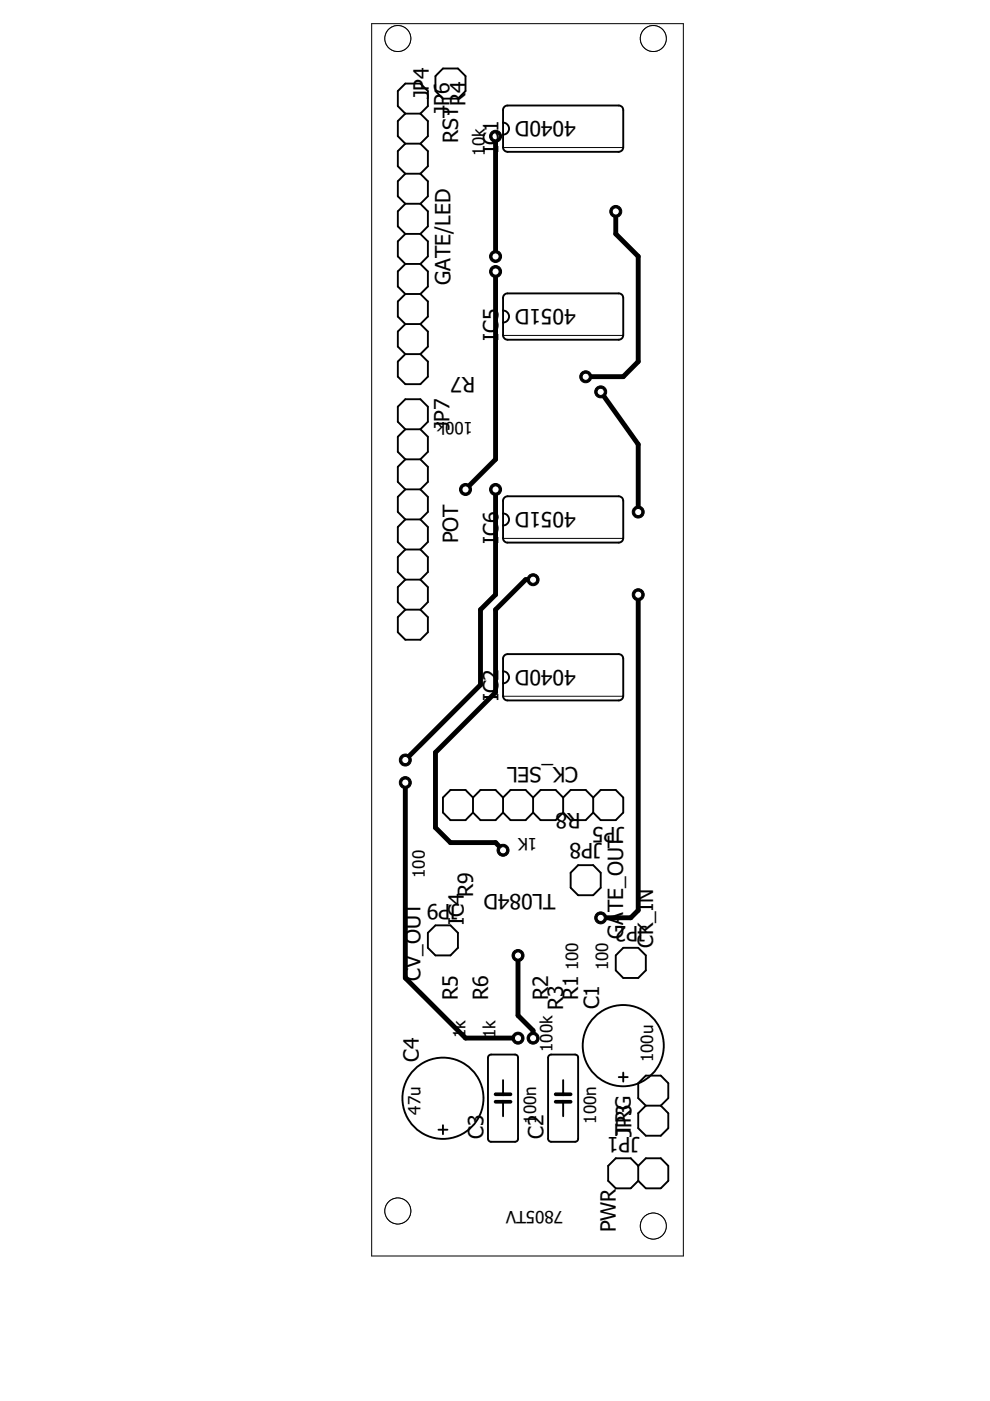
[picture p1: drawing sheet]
<svg xmlns="http://www.w3.org/2000/svg" width="210mm" height="297mm" viewBox="0 0 210 297" stroke-linecap="round" stroke-linejoin="round" font-family="sans-serif">
<path d="M105.1 28.9v25.5M105.1 57.6v39.8l-6.4 6.4M130.6 44.8v4.8l4.7 4.8v22.3l-3.2 3.2h-7.9M127.4 83.1l7.9 11.1v14.3M105.1 103.8v22.3l-3.2 3.2v15.9l-16 15.9M113 122.9h-1.6l-6.3 6.4v17.5l-12.8 12.7v16l3.2 3.1h9.6l1.6 1.7M135.3 126.1v66.9l-1.6 1.6h-6.3M85.9 165.9v41.4l12.8 12.8h11.1M109.8 202.6v12.7l3.2 3.2v1.6" fill="none" stroke="#000" stroke-width="1"/>
<circle cx="135.3" cy="108.6" r="1.27" fill="#000" stroke="#000" stroke-width=".21"/>
<circle cx="135.3" cy="108.6" r=".76" fill="#fff" stroke="#000" stroke-width=".21"/>
<circle cx="127.4" cy="83.1" r="1.27" fill="#000" stroke="#000" stroke-width=".21"/>
<circle cx="127.4" cy="83.1" r=".76" fill="#fff" stroke="#000" stroke-width=".21"/>
<circle cx="127.4" cy="194.6" r="1.27" fill="#000" stroke="#000" stroke-width=".21"/>
<circle cx="127.4" cy="194.6" r=".76" fill="#fff" stroke="#000" stroke-width=".21"/>
<circle cx="135.3" cy="126.1" r="1.27" fill="#000" stroke="#000" stroke-width=".21"/>
<circle cx="135.3" cy="126.1" r=".76" fill="#fff" stroke="#000" stroke-width=".21"/>
<circle cx="130.6" cy="44.8" r="1.27" fill="#000" stroke="#000" stroke-width=".21"/>
<circle cx="130.6" cy="44.8" r=".76" fill="#fff" stroke="#000" stroke-width=".21"/>
<circle cx="124.2" cy="79.9" r="1.27" fill="#000" stroke="#000" stroke-width=".21"/>
<circle cx="124.2" cy="79.9" r=".76" fill="#fff" stroke="#000" stroke-width=".21"/>
<circle cx="105.1" cy="28.9" r="1.27" fill="#000" stroke="#000" stroke-width=".21"/>
<circle cx="105.1" cy="28.9" r=".76" fill="#fff" stroke="#000" stroke-width=".21"/>
<circle cx="105.1" cy="54.4" r="1.27" fill="#000" stroke="#000" stroke-width=".21"/>
<circle cx="105.1" cy="54.4" r=".76" fill="#fff" stroke="#000" stroke-width=".21"/>
<circle cx="113" cy="220.1" r="1.27" fill="#000" stroke="#000" stroke-width=".21"/>
<circle cx="113" cy="220.1" r=".76" fill="#fff" stroke="#000" stroke-width=".21"/>
<circle cx="109.8" cy="202.6" r="1.27" fill="#000" stroke="#000" stroke-width=".21"/>
<circle cx="109.8" cy="202.6" r=".76" fill="#fff" stroke="#000" stroke-width=".21"/>
<circle cx="85.9" cy="165.9" r="1.27" fill="#000" stroke="#000" stroke-width=".21"/>
<circle cx="85.9" cy="165.9" r=".76" fill="#fff" stroke="#000" stroke-width=".21"/>
<circle cx="109.8" cy="220.1" r="1.27" fill="#000" stroke="#000" stroke-width=".21"/>
<circle cx="109.8" cy="220.1" r=".76" fill="#fff" stroke="#000" stroke-width=".21"/>
<circle cx="105.1" cy="103.8" r="1.27" fill="#000" stroke="#000" stroke-width=".21"/>
<circle cx="105.1" cy="103.8" r=".76" fill="#fff" stroke="#000" stroke-width=".21"/>
<circle cx="85.9" cy="161.1" r="1.27" fill="#000" stroke="#000" stroke-width=".21"/>
<circle cx="85.9" cy="161.1" r=".76" fill="#fff" stroke="#000" stroke-width=".21"/>
<circle cx="105.1" cy="57.6" r="1.27" fill="#000" stroke="#000" stroke-width=".21"/>
<circle cx="105.1" cy="57.6" r=".76" fill="#fff" stroke="#000" stroke-width=".21"/>
<circle cx="98.7" cy="103.8" r="1.27" fill="#000" stroke="#000" stroke-width=".21"/>
<circle cx="98.7" cy="103.8" r=".76" fill="#fff" stroke="#000" stroke-width=".21"/>
<circle cx="113" cy="122.9" r="1.27" fill="#000" stroke="#000" stroke-width=".21"/>
<circle cx="113" cy="122.9" r=".76" fill="#fff" stroke="#000" stroke-width=".21"/>
<circle cx="106.7" cy="180.3" r="1.27" fill="#000" stroke="#000" stroke-width=".21"/>
<circle cx="106.7" cy="180.3" r=".76" fill="#fff" stroke="#000" stroke-width=".21"/>
<g fill="none" stroke="#000" stroke-width=".4">
<path d="M93.9 14.5h3.2l1.6 1.6v3.2l-1.6 1.6h-3.2l-1.6-1.6v-3.2zM85.9 24.1l-1.6-1.6v-3.2l1.6-1.6h3.2l1.6 1.6v3.2l-1.6 1.6M85.9 24.1l-1.6 1.6v3.2l1.6 1.6M85.9 30.5l-1.6 1.5v3.2l1.6 1.6M85.9 36.8l-1.6 1.6v3.2l1.6 1.6M85.9 36.8h3.2M85.9 24.1h3.2M85.9 30.5h3.2M89.1 24.1l1.6 1.6v3.2l-1.6 1.6M89.1 30.5l1.6 1.5v3.2l-1.6 1.6M89.1 36.8l1.6 1.6v3.2l-1.6 1.6M106.7 26a1.28 1.28 0 0 1 1.2 1.3 1.28 1.28 0 0 1-1.2 1.3"/>
<path d="M106.9 22.6l.7-.2h23.8l.6 .4 .1 .5v8.2l-.2 .4-.7 .3h-23.8l-.6-.5-.1-.5v-7.9zM85.9 43.2l-1.6 1.6v3.2l1.6 1.6M85.9 49.6l-1.6 1.6v3.2l1.6 1.6M85.9 56l-1.6 1.6v3.1l1.6 1.6M85.9 56h3.2M85.9 43.2h3.2M85.9 49.6h3.2M89.1 43.2l1.6 1.6v3.2l-1.6 1.6M89.1 49.6l1.6 1.6v3.2l-1.6 1.6M89.1 56l1.6 1.6v3.1l-1.6 1.6M85.9 75.1l-1.6 1.6v3.2l1.6 1.5h3.2l1.6-1.5v-3.2l-1.6-1.6M85.9 75.1h3.2"/>
<path d="M85.9 68.7l-1.6 1.6v3.2l1.6 1.6M85.9 62.3l-1.6 1.6v3.2l1.6 1.6M85.9 62.3h3.2M85.9 68.7h3.2M89.1 68.7l1.6 1.6v3.2l-1.6 1.6M89.1 62.3l1.6 1.6v3.2l-1.6 1.6M106.7 65.8a1.28 1.28 0 0 1 1.2 1.3 1.28 1.28 0 0 1-1.2 1.3M106.9 62.5l.7-.3h23.8l.6 .5 .1 .5v8.1l-.4 .6-.5 .1h-23.8l-.6-.5-.1-.4v-7.9zM85.9 91l-1.6-1.6v-3.2l1.6-1.6h3.2l1.6 1.6v3.2l-1.6 1.6M85.9 91l-1.6 1.6v3.2l1.6 1.6M85.9 97.4l-1.6 1.6v3.2l1.6 1.6M85.9 91h3.2"/>
<path d="M85.9 97.4h3.2M89.1 91l1.6 1.6v3.2l-1.6 1.6M89.1 97.4l1.6 1.6v3.2l-1.6 1.6M85.9 103.8l-1.6 1.5v3.2l1.6 1.6M85.9 110.1l-1.6 1.6v3.2l1.6 1.6M85.9 116.5l-1.6 1.6v3.2l1.6 1.6M85.9 110.1h3.2M85.9 116.5h3.2M85.9 103.8h3.2M89.1 103.8l1.6 1.5v3.2l-1.6 1.6M89.1 110.1l1.6 1.6v3.2l-1.6 1.6M89.1 116.5l1.6 1.6v3.2l-1.6 1.6"/>
<path d="M106.7 108.9a1.28 1.28 0 0 1 1.2 1.2 1.28 1.28 0 0 1-1.2 1.3M106.9 105.5l.7-.3 23.8 .1 .6 .4 .1 .5v8.1l-.2 .5-.7 .2h-23.8l-.6-.4-.1-.5v-7.9zM85.9 129.3l-1.6 1.6v3.1l1.6 1.6h3.2l1.6-1.6v-3.1l-1.6-1.6M85.9 122.9l-1.6 1.6v3.2l1.6 1.6M85.9 129.3h3.2M85.9 122.9h3.2M89.1 122.9l1.6 1.6v3.2l-1.6 1.6M106.9 139l.7-.3h23.8l.6 .5 .1 .5v8.1l-.2 .4-.7 .3h-23.8l-.6-.5-.1-.4v-7.9zM106.7 142.3a1.27 1.27 0 0 1 1.2 1.3 1.27 1.27 0 0 1-1.2 1.3M100.3 169.1l-1.6-1.6h-3.2l-1.6 1.6v3.2l1.6 1.6h3.2l1.6-1.6M100.3 172.3l1.6 1.6h3.2l1.6-1.6M100.3 169.1v3.2"/>
<path d="M100.3 169.1l1.6-1.6h3.2l1.6 1.6M106.7 169.1v3.2M106.7 172.3l1.5 1.6h3.2l1.6-1.6M106.7 169.1l1.5-1.6h3.2l1.6 1.6M113 172.3l1.6 1.6h3.2l1.6-1.6M113 169.1l1.6-1.6h3.2l1.6 1.6M113 169.1v3.2M119.4 169.1v3.2M119.4 172.3l1.6 1.6h3.2l1.6-1.6M119.4 169.1l1.6-1.6h3.2l1.6 1.6M125.8 169.1l1.6-1.6h3.2l1.5 1.6v3.2l-1.5 1.6h-3.2l-1.6-1.6M125.8 169.1v3.2"/>
<path d="M90.7 197.8l1.6-1.6h3.2l1.6 1.6v3.2l-1.6 1.6h-3.2l-1.6-1.6zM122.6 183.4h3.2l1.6 1.6v3.2l-1.6 1.6h-3.2l-1.6-1.6v-3.2zM132.1 201h3.2l1.6 1.6v3.1l-1.6 1.6h-3.2l-1.5-1.6v-3.1zM93 239.5h1.9M93.9 238.6v1.9M103.6 223.9l.5-.3h5.1l.4 .1 .2 .3v17.4l-.1 .4-.3 .2-5.3 .1-.4-.1-.2-.4v-17.4zM106.7 229v3M106.7 233.6v3.1M116.3 223.9l.5-.3h5.1l.4 .1 .3 .3v17.4l-.1 .4-.3 .2-5.4 .1-.3-.1-.3-.4v-17.4zM119.4 229v3M119.4 233.6v3.1M131.2 228.4h1.9"/>
<path d="M132.1 227.4v1.9M136.9 234.4l-1.6-1.6v-3.1l1.6-1.7h3.2l1.6 1.7v3.1l-1.6 1.6M136.9 234.4l-1.6 1.6v3.2l1.6 1.6h3.2l1.6-1.6v-3.2l-1.6-1.6M136.9 234.4h3.2M135.3 247.2l-1.6-1.6h-3.1l-1.7 1.6v3.2l1.7 1.5h3.1l1.6-1.5M135.3 247.2l1.6-1.6h3.2l1.6 1.6v3.2l-1.6 1.5h-3.2l-1.6-1.5M135.3 247.2v3.2"/>
<circle cx="93.9" cy="232.9" r="8.6"/>
<circle cx="132.1" cy="221.7" r="8.6"/>
</g>
<path d="M105.1 233.6h3.1M105.1 232h3.1M117.8 233.6h3.2M117.8 232h3.2" fill="none" stroke="#000" stroke-width=".78"/>
<g fill="none" stroke="#000" stroke-width=".21">
<path d="M78.8 5h66.1v261.3h-66.1zM106.7 31.3h25.4M106.7 71.1h25.4M106.7 114.2h25.4M106.7 147.6h25.4"/>
<circle cx="138.5" cy="259.9" r="2.75"/>
</g>
<circle cx="138.5" cy="259.9" r="2.75" fill="#fff" stroke="#000" stroke-width=".21"/>
<circle cx="84.3" cy="256.8" r="2.75" fill="none" stroke="#000" stroke-width=".21"/>
<circle cx="84.3" cy="256.8" r="2.75" fill="#fff" stroke="#000" stroke-width=".21"/>
<circle cx="138.5" cy="8.2" r="2.75" fill="none" stroke="#000" stroke-width=".21"/>
<circle cx="138.5" cy="8.2" r="2.75" fill="#fff" stroke="#000" stroke-width=".21"/>
<circle cx="84.3" cy="8.2" r="2.75" fill="none" stroke="#000" stroke-width=".21"/>
<circle cx="84.3" cy="8.2" r="2.75" fill="#fff" stroke="#000" stroke-width=".21"/>
<g font-size="4.5">
<text x="90.9" y="21.1" transform="rotate(-90 90.9 21.1)">JP4</text>
<text x="95.3" y="20" transform="rotate(-90 95.3 20)">6</text>
<text x="98.7" y="22.5" transform="rotate(-90 98.7 22.5)">R4</text>
<text x="95.3" y="24.3" transform="rotate(-90 95.3 24.3)">JP</text>
<text x="122.1" y="25.7" transform="rotate(-180 122.1 25.7)">4040D</text>
<text x="97.1" y="30.4" transform="rotate(-90 97.1 30.4)">RST</text>
<text x="105.7" y="32.4" transform="rotate(-90 105.7 32.4)">IC1</text>
<text x="95.5" y="60.4" transform="rotate(-90 95.5 60.4)">GATE/LED</text>
<text x="122.1" y="65.5" transform="rotate(-180 122.1 65.5)">4051D</text>
<text x="105.7" y="72.2" transform="rotate(-90 105.7 72.2)">IC5</text>
<text x="100.8" y="79.9" transform="rotate(-180 100.8 79.9)">R7</text>
<text x="95.3" y="91.2" transform="rotate(-90 95.3 91.2)">JP7</text>
<text x="122.1" y="108.5" transform="rotate(-180 122.1 108.5)">4051D</text>
<text x="97.1" y="115.2" transform="rotate(-90 97.1 115.2)">POT</text>
<text x="105.7" y="115.2" transform="rotate(-90 105.7 115.2)">IC6</text>
<text x="122.1" y="142" transform="rotate(-180 122.1 142)">4040D</text>
<text x="105.7" y="148.7" transform="rotate(-90 105.7 148.7)">IC2</text>
<text x="122.6" y="162.7" transform="rotate(-180 122.6 162.7)">CK_SEL</text>
<text x="123.1" y="172.3" transform="rotate(-180 123.1 172.3)">R8</text>
<text x="127.6" y="178.8" transform="rotate(-180 127.6 178.8)">JP8</text>
<text x="132.3" y="175.3" transform="rotate(-180 132.3 175.3)">JP5</text>
<text x="97.3" y="191.6" transform="rotate(-180 97.3 191.6)">JP9</text>
<text x="100.3" y="190.3" transform="rotate(-90 100.3 190.3)">R9</text>
<text x="117.8" y="189.5" transform="rotate(-180 117.8 189.5)">TL084D</text>
<text x="98.4" y="196.2" transform="rotate(-90 98.4 196.2)">IC4</text>
<text x="132.2" y="193.4" transform="rotate(-90 132.2 193.4)">TE_OUT</text>
<text x="137.2" y="196.4" transform="rotate(-180 137.2 196.4)">JP2</text>
<text x="132.2" y="199.1" transform="rotate(-90 132.2 199.1)">GA</text>
<text x="138.5" y="201" transform="rotate(-90 138.5 201)">CK_IN</text>
<text x="89.1" y="208" transform="rotate(-90 89.1 208)">CV_OUT</text>
<text x="97.1" y="212.1" transform="rotate(-90 97.1 212.1)">R5</text>
<text x="103.5" y="212.1" transform="rotate(-90 103.5 212.1)">R6</text>
<text x="116.2" y="212.1" transform="rotate(-90 116.2 212.1)">R2</text>
<text x="119.4" y="214.2" transform="rotate(-90 119.4 214.2)">R3</text>
<text x="122.6" y="212.1" transform="rotate(-90 122.6 212.1)">R1</text>
<text x="127" y="214" transform="rotate(-90 127 214)">C1</text>
<text x="88.8" y="225.2" transform="rotate(-90 88.8 225.2)">C4</text>
<text x="102.5" y="241.4" transform="rotate(-90 102.5 241.4)">C3</text>
<text x="115.3" y="241.4" transform="rotate(-90 115.3 241.4)">C2</text>
<text x="133.7" y="240.8" transform="rotate(-90 133.7 240.8)">TRG</text>
<text x="133.9" y="241" transform="rotate(-90 133.9 241)">JP3</text>
<text x="135.6" y="241" transform="rotate(-180 135.6 241)">JP1</text>
<text x="130.6" y="261.3" transform="rotate(-90 130.6 261.3)">PWR</text>
</g>
<g font-size="3.6">
<text x="102.8" y="33" transform="rotate(-90 102.8 33)">10k</text>
<text x="100.3" y="89.4" transform="rotate(-180 100.3 89.4)">100k</text>
<text x="113.9" y="177.7" transform="rotate(-180 113.9 177.7)">1K</text>
<text x="90.1" y="186.2" transform="rotate(-90 90.1 186.2)">100</text>
<text x="122.6" y="205.7" transform="rotate(-90 122.6 205.7)">100</text>
<text x="129" y="205.7" transform="rotate(-90 129 205.7)">100</text>
<text x="98.7" y="220.1" transform="rotate(-90 98.7 220.1)">1k</text>
<text x="105.1" y="220.1" transform="rotate(-90 105.1 220.1)">1k</text>
<text x="117.2" y="223" transform="rotate(-90 117.2 223)">100k</text>
<text x="138.5" y="225.2" transform="rotate(-90 138.5 225.2)">100u</text>
<text x="89.1" y="236.3" transform="rotate(-90 89.1 236.3)">47u</text>
<text x="113.7" y="238.3" transform="rotate(-90 113.7 238.3)">100n</text>
<text x="126.4" y="238.3" transform="rotate(-90 126.4 238.3)">100n</text>
<text x="119.4" y="256.7" transform="rotate(-180 119.4 256.7)">7805TV</text>
</g>
</svg>
